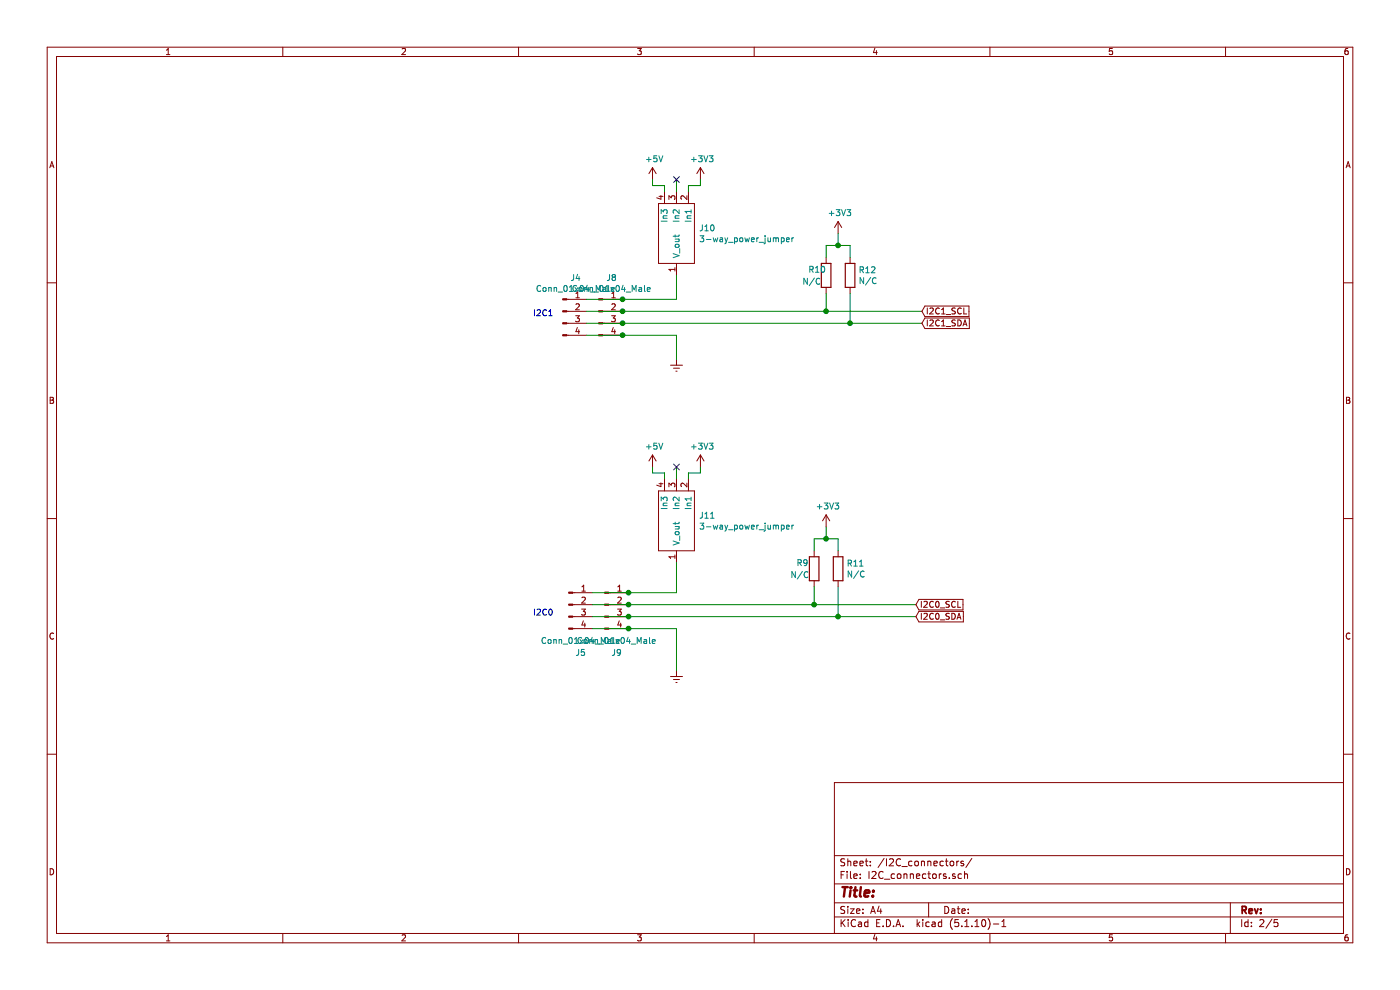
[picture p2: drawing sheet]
EESchema Schematic File Version 4
EELAYER 30 0
EELAYER END
$Descr A4 11693 8268
encoding utf-8
Sheet 2 5
Title ""
Date ""
Rev ""
Comp ""
Comment1 ""
Comment2 ""
Comment3 ""
Comment4 ""
$EndDescr
$Comp
L Connector:Conn_01x04_Male J?
U 1 1
P 5050 5050
AR Path="/5FD48E3C" Ref="J?"  Part="1" 
AR Path="/5FD1CCC5/5FD48E3C" Ref="J9"  Part="1" 
F 0 "J9" H 5150 4650 50  0000 C CNN
F 1 "Conn_01x04_Male" H 5150 4750 50  0000 C CNN
F 2 "Connector_JST:JST_GH_BM04B-GHS-TBT_1x04-1MP_P1.25mm_Vertical" H 5050 5050 50  0001 C CNN
F 3 "~" H 5050 5050 50  0001 C CNN
	1    5050 5050
	1    0    0    -1  
$EndComp
$Comp
L Connector:Conn_01x04_Male J?
U 1 1
P 5000 2600
AR Path="/5FD48E42" Ref="J?"  Part="1" 
AR Path="/5FD1CCC5/5FD48E42" Ref="J8"  Part="1" 
F 0 "J8" H 5108 2881 50  0000 C CNN
F 1 "Conn_01x04_Male" H 5108 2790 50  0000 C CNN
F 2 "Connector_JST:JST_GH_BM04B-GHS-TBT_1x04-1MP_P1.25mm_Vertical" H 5000 2600 50  0001 C CNN
F 3 "~" H 5000 2600 50  0001 C CNN
	1    5000 2600
	1    0    0    -1  
$EndComp
Text Notes 4450 2650 0    50   ~ 0
I2C1
Text Notes 4450 5150 0    50   ~ 0
I2C0
$Comp
L Connector:Conn_01x04_Male J?
U 1 1
P 4700 2600
AR Path="/5FD48E4A" Ref="J?"  Part="1" 
AR Path="/5FD1CCC5/5FD48E4A" Ref="J4"  Part="1" 
F 0 "J4" H 4808 2881 50  0000 C CNN
F 1 "Conn_01x04_Male" H 4808 2790 50  0000 C CNN
F 2 "Connector_PinSocket_2.54mm:PinSocket_1x04_P2.54mm_Vertical" H 4700 2600 50  0001 C CNN
F 3 "~" H 4700 2600 50  0001 C CNN
	1    4700 2600
	1    0    0    -1  
$EndComp
$Comp
L Connector:Conn_01x04_Male J?
U 1 1
P 4750 5050
AR Path="/5FD48E50" Ref="J?"  Part="1" 
AR Path="/5FD1CCC5/5FD48E50" Ref="J5"  Part="1" 
F 0 "J5" H 4850 4650 50  0000 C CNN
F 1 "Conn_01x04_Male" H 4850 4750 50  0000 C CNN
F 2 "Connector_PinSocket_2.54mm:PinSocket_1x04_P2.54mm_Vertical" H 4750 5050 50  0001 C CNN
F 3 "~" H 4750 5050 50  0001 C CNN
	1    4750 5050
	1    0    0    -1  
$EndComp
$Comp
L other:3-way_power_jumper J?
U 1 1
P 5650 4300
AR Path="/5FD48E56" Ref="J?"  Part="1" 
AR Path="/5FD1CCC5/5FD48E56" Ref="J11"  Part="1" 
F 0 "J11" V 5654 4488 50  0000 L CNN
F 1 "3-way_power_jumper" V 5745 4488 50  0000 L CNN
F 2 "other:3-way_power_jumper" H 5650 4050 50  0001 C CNN
F 3 "" H 5650 4300 50  0001 C CNN
	1    5650 4300
	0    1    1    0   
$EndComp
$Comp
L other:3-way_power_jumper J?
U 1 1
P 5650 1900
AR Path="/5FD48E5C" Ref="J?"  Part="1" 
AR Path="/5FD1CCC5/5FD48E5C" Ref="J10"  Part="1" 
F 0 "J10" V 5654 2088 50  0000 L CNN
F 1 "3-way_power_jumper" V 5745 2088 50  0000 L CNN
F 2 "other:3-way_power_jumper" H 5650 1650 50  0001 C CNN
F 3 "" H 5650 1900 50  0001 C CNN
	1    5650 1900
	0    1    1    0   
$EndComp
Text GLabel 7700 2600 2    50   Input ~ 0
I2C1_SCL
Text GLabel 7700 2700 2    50   Input ~ 0
I2C1_SDA
Text GLabel 7650 5050 2    50   Input ~ 0
I2C0_SCL
Text GLabel 7650 5150 2    50   Input ~ 0
I2C0_SDA
$Comp
L power:+5V #PWR?
U 1 1
P 5450 1500
AR Path="/5FD33A77/5FD76EF8" Ref="#PWR?"  Part="1" 
AR Path="/5FD1CCC5/5FD76EF8" Ref="#PWR0111"  Part="1" 
F 0 "#PWR0111" H 5450 1350 50  0001 C CNN
F 1 "+5V" H 5465 1673 50  0000 C CNN
F 2 "" H 5450 1500 50  0001 C CNN
F 3 "" H 5450 1500 50  0001 C CNN
	1    5450 1500
	1    0    0    -1  
$EndComp
$Comp
L power:+3V3 #PWR?
U 1 1
P 5850 1500
AR Path="/5FD33A77/5FD76EFE" Ref="#PWR?"  Part="1" 
AR Path="/5FD1CCC5/5FD76EFE" Ref="#PWR0119"  Part="1" 
F 0 "#PWR0119" H 5850 1350 50  0001 C CNN
F 1 "+3V3" H 5865 1673 50  0000 C CNN
F 2 "" H 5850 1500 50  0001 C CNN
F 3 "" H 5850 1500 50  0001 C CNN
	1    5850 1500
	1    0    0    -1  
$EndComp
NoConn ~ 5650 1500
Wire Wire Line
	5450 1500 5450 1550
Wire Wire Line
	5450 1550 5550 1550
Wire Wire Line
	5550 1550 5550 1600
Wire Wire Line
	5750 1600 5750 1550
Wire Wire Line
	5750 1550 5850 1550
Wire Wire Line
	5850 1550 5850 1500
Wire Wire Line
	5650 1500 5650 1600
$Comp
L power:+3V3 #PWR?
U 1 1
P 7000 1950
AR Path="/5FD33A77/5FD76F65" Ref="#PWR?"  Part="1" 
AR Path="/5FD1CCC5/5FD76F65" Ref="#PWR0120"  Part="1" 
F 0 "#PWR0120" H 7000 1800 50  0001 C CNN
F 1 "+3V3" H 7015 2123 50  0000 C CNN
F 2 "" H 7000 1950 50  0001 C CNN
F 3 "" H 7000 1950 50  0001 C CNN
	1    7000 1950
	1    0    0    -1  
$EndComp
$Comp
L power:Earth #PWR0121
U 1 1
P 5650 3000
F 0 "#PWR0121" H 5650 2750 50  0001 C CNN
F 1 "Earth" H 5650 2850 50  0001 C CNN
F 2 "" H 5650 3000 50  0001 C CNN
F 3 "~" H 5650 3000 50  0001 C CNN
	1    5650 3000
	1    0    0    -1  
$EndComp
Wire Wire Line
	4900 2500 5200 2500
Wire Wire Line
	5200 2500 5650 2500
Wire Wire Line
	5650 2500 5650 2300
Connection ~ 5200 2500
$Comp
L Device:R R10
U 1 1
P 6900 2300
F 0 "R10" H 6750 2350 50  0000 L CNN
F 1 "N/C" H 6700 2250 50  0000 L CNN
F 2 "Resistor_SMD:R_0805_2012Metric_Pad1.15x1.40mm_HandSolder" V 6830 2300 50  0001 C CNN
F 3 "~" H 6900 2300 50  0001 C CNN
	1    6900 2300
	1    0    0    -1  
$EndComp
$Comp
L Device:R R12
U 1 1
P 7100 2300
F 0 "R12" H 7170 2346 50  0000 L CNN
F 1 "N/C" H 7170 2255 50  0000 L CNN
F 2 "Resistor_SMD:R_0805_2012Metric_Pad1.15x1.40mm_HandSolder" V 7030 2300 50  0001 C CNN
F 3 "~" H 7100 2300 50  0001 C CNN
	1    7100 2300
	1    0    0    -1  
$EndComp
Wire Wire Line
	4900 2600 5200 2600
Wire Wire Line
	7700 2600 6900 2600
Connection ~ 5200 2600
Wire Wire Line
	4900 2700 5200 2700
Connection ~ 5200 2700
Wire Wire Line
	6900 2450 6900 2600
Connection ~ 6900 2600
Wire Wire Line
	6900 2600 5200 2600
Wire Wire Line
	6900 2150 6900 2050
Wire Wire Line
	6900 2050 7000 2050
Wire Wire Line
	7000 2050 7000 1950
Wire Wire Line
	7000 2050 7100 2050
Wire Wire Line
	7100 2050 7100 2150
Connection ~ 7000 2050
Wire Wire Line
	5200 2700 7100 2700
Wire Wire Line
	7100 2450 7100 2700
Connection ~ 7100 2700
Wire Wire Line
	7100 2700 7700 2700
Wire Wire Line
	4900 2800 5200 2800
Wire Wire Line
	5200 2800 5650 2800
Wire Wire Line
	5650 2800 5650 3000
Connection ~ 5200 2800
$Comp
L power:+5V #PWR?
U 1 1
P 5450 3900
AR Path="/5FD33A77/5FD829C3" Ref="#PWR?"  Part="1" 
AR Path="/5FD1CCC5/5FD829C3" Ref="#PWR0122"  Part="1" 
F 0 "#PWR0122" H 5450 3750 50  0001 C CNN
F 1 "+5V" H 5465 4073 50  0000 C CNN
F 2 "" H 5450 3900 50  0001 C CNN
F 3 "" H 5450 3900 50  0001 C CNN
	1    5450 3900
	1    0    0    -1  
$EndComp
$Comp
L power:+3V3 #PWR?
U 1 1
P 5850 3900
AR Path="/5FD33A77/5FD829C9" Ref="#PWR?"  Part="1" 
AR Path="/5FD1CCC5/5FD829C9" Ref="#PWR0123"  Part="1" 
F 0 "#PWR0123" H 5850 3750 50  0001 C CNN
F 1 "+3V3" H 5865 4073 50  0000 C CNN
F 2 "" H 5850 3900 50  0001 C CNN
F 3 "" H 5850 3900 50  0001 C CNN
	1    5850 3900
	1    0    0    -1  
$EndComp
NoConn ~ 5650 3900
Wire Wire Line
	5450 3900 5450 3950
Wire Wire Line
	5450 3950 5550 3950
Wire Wire Line
	5550 3950 5550 4000
Wire Wire Line
	5750 4000 5750 3950
Wire Wire Line
	5750 3950 5850 3950
Wire Wire Line
	5850 3950 5850 3900
Wire Wire Line
	5650 3900 5650 4000
Wire Wire Line
	4950 4950 5250 4950
Wire Wire Line
	5250 4950 5650 4950
Wire Wire Line
	5650 4950 5650 4700
Connection ~ 5250 4950
Wire Wire Line
	4950 5050 5250 5050
Connection ~ 5250 5050
Wire Wire Line
	5250 5050 6800 5050
Wire Wire Line
	4950 5150 5250 5150
Connection ~ 5250 5150
Wire Wire Line
	5250 5150 7000 5150
Wire Wire Line
	4950 5250 5250 5250
Wire Wire Line
	5650 5250 5650 5600
Connection ~ 5250 5250
Wire Wire Line
	5250 5250 5650 5250
$Comp
L power:Earth #PWR0124
U 1 1
P 5650 5600
F 0 "#PWR0124" H 5650 5350 50  0001 C CNN
F 1 "Earth" H 5650 5450 50  0001 C CNN
F 2 "" H 5650 5600 50  0001 C CNN
F 3 "~" H 5650 5600 50  0001 C CNN
	1    5650 5600
	1    0    0    -1  
$EndComp
$Comp
L power:+3V3 #PWR?
U 1 1
P 6900 4400
AR Path="/5FD33A77/5FD8AF4B" Ref="#PWR?"  Part="1" 
AR Path="/5FD1CCC5/5FD8AF4B" Ref="#PWR0125"  Part="1" 
F 0 "#PWR0125" H 6900 4250 50  0001 C CNN
F 1 "+3V3" H 6915 4573 50  0000 C CNN
F 2 "" H 6900 4400 50  0001 C CNN
F 3 "" H 6900 4400 50  0001 C CNN
	1    6900 4400
	1    0    0    -1  
$EndComp
$Comp
L Device:R R9
U 1 1
P 6800 4750
F 0 "R9" H 6650 4800 50  0000 L CNN
F 1 "N/C" H 6600 4700 50  0000 L CNN
F 2 "Resistor_SMD:R_0805_2012Metric_Pad1.15x1.40mm_HandSolder" V 6730 4750 50  0001 C CNN
F 3 "~" H 6800 4750 50  0001 C CNN
	1    6800 4750
	1    0    0    -1  
$EndComp
$Comp
L Device:R R11
U 1 1
P 7000 4750
F 0 "R11" H 7070 4796 50  0000 L CNN
F 1 "N/C" H 7070 4705 50  0000 L CNN
F 2 "Resistor_SMD:R_0805_2012Metric_Pad1.15x1.40mm_HandSolder" V 6930 4750 50  0001 C CNN
F 3 "~" H 7000 4750 50  0001 C CNN
	1    7000 4750
	1    0    0    -1  
$EndComp
Wire Wire Line
	6800 4600 6800 4500
Wire Wire Line
	6800 4500 6900 4500
Wire Wire Line
	6900 4500 6900 4400
Wire Wire Line
	6900 4500 7000 4500
Wire Wire Line
	7000 4500 7000 4600
Connection ~ 6900 4500
Wire Wire Line
	6800 4900 6800 5050
Connection ~ 6800 5050
Wire Wire Line
	6800 5050 7650 5050
Wire Wire Line
	7000 4900 7000 5150
Connection ~ 7000 5150
Wire Wire Line
	7000 5150 7650 5150
$EndSCHEMATC
